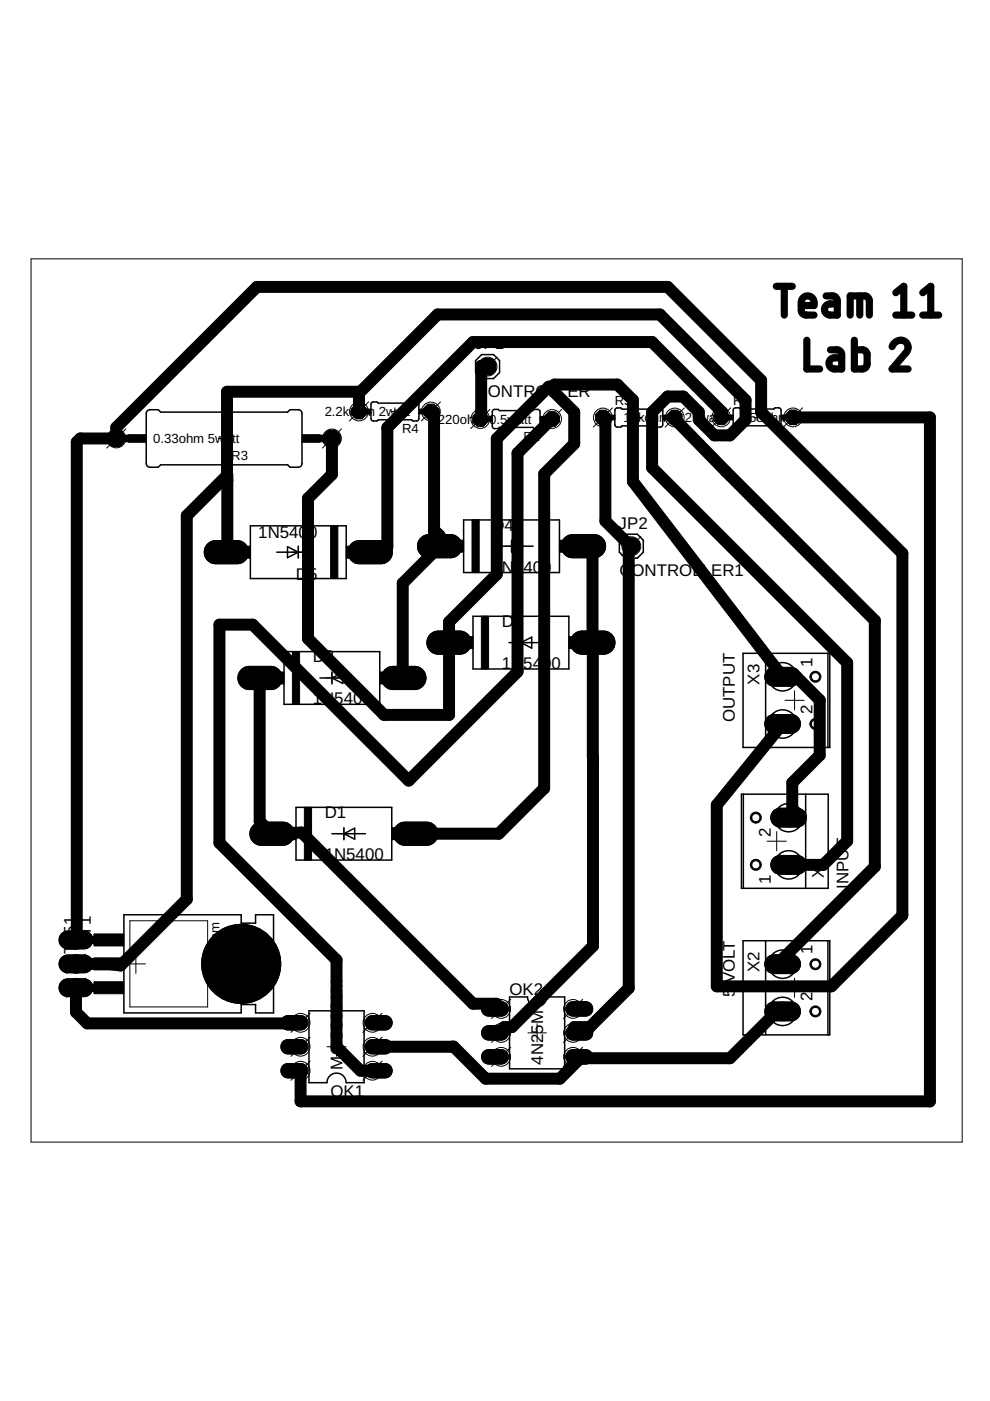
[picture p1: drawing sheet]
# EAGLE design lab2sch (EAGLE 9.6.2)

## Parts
D1  1N5400  [DO201-15]
D2  1N5400  [DO201-15]
D3  1N5400  [DO201-15]
D4  1N5400  [DO201-15]
D5  1N5400  [DO201-15]
JP1  CONTROLLER  PINHD-1X1  [1X01]
JP2  CONTROLLER1  PINHD-1X1  [1X01]
OK1  MOC3021M  [DIL06]
OK2  4N25M  [DIL06]
R1  220ohm 0.5watt  R-EU_0204/7  [0204/7]
R2  250ohm 0.5watt  R-EU_0204/7  [0204/7]
R3  0.33ohm 5watt  R-US_0617/22  [0617/22]
R4  2.2kohm 2watt  R-EU_0204/7  [0204/7]
R5  10kohm 0.25watt  R-EU_0204/7  [0204/7]
T1  BT151  [TO220CL]
X1  INPUT  W237-102  [W237-102]
X2  5 VOLT  W237-102  [W237-102]
X3  OUTPUT  W237-102  [W237-102]

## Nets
GND: OK1.2(C) OK2.4(EMI) X2.2
N$1: OK1.1(A) R1.1
N$2: OK1.6(A2) R2.2
N$3: D5.C R2.1
N$4: OK1.4(A1) T1.G
N$5: R3.2 T1.C X3.2
N$6: D5.A R4.2 T1.A X1.1
N$7: D1.C D2.C OK2.1(A)
N$8: D1.A D3.C R3.1 X1.2 X3.1
N$9: D2.A D4.C R4.1
N$10: D3.A D4.A OK2.2(C)
N$11: JP1.1 R1.2
N$13: JP2.1 OK2.5(COL) R5.1
VCC: R5.2 X2.1
Unconnected: OK2.6(BAS)
